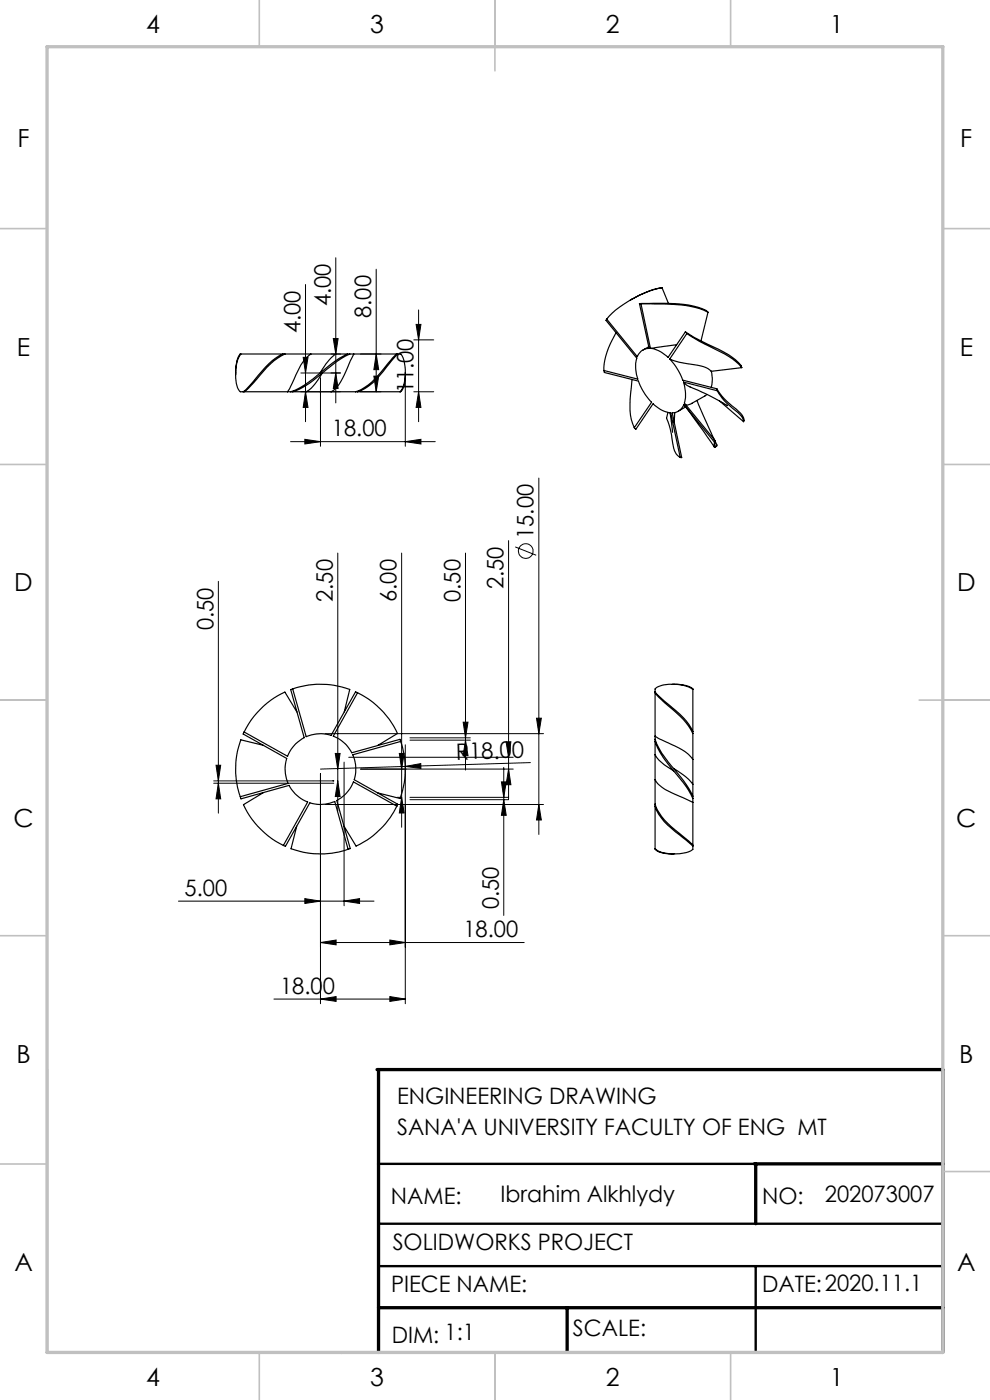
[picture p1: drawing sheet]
<svg xmlns="http://www.w3.org/2000/svg" width="210mm" height="297mm" viewBox="0 0 210 297" stroke-linecap="round" stroke-linejoin="round" font-family="sans-serif">
<g fill="none" stroke="#000" stroke-width=".21">
<path d="M71.2 54.7v30.8M79.8 57.1v26M63.8 79.1h8.4M64.3 75.8h1l-.5 3.3zM64.8 60.4v29.1M70.2 75.1h2M70.7 71.8h1l-.5 3.3zM71.2 79.1l.5 3.3h-1zM76.5 75.1h4.3M79.3 79.8h1l-.5 3.3zM79.8 75.1l.5 3.3h-1zM87.8 72.1h4.2"/>
<path d="M88.3 68.8h1l-.5 3.3zM88.8 65.8v23.7M61.6 93.7h30.7M63.8 83.1h8.4M64.7 93.2l3.3 .5-3.3 .5zM64.8 83.1l.5 3.3h-1zM68 80.1v14.6M76.5 83.1h4.3M86 93.7l3.3-.5v1zM86 80.1v14.6M87.8 83.1h4.2M88.8 83.1l.5 3.3h-1z"/>
<path d="M71.6 117.3v54.7M85.2 117.3v58.2M98.7 117.3v46.1M107.9 114.7v54.8M109.3 116l4.4 1.8M114.3 101.4v75.6M46.3 123.3v49.2M69 155.6h46.3M71.1 159.8h1l-.5 3.4zM84.7 159.8h1l-.5 3.4zM86 158v54.9M87 156.5h12.8"/>
<path d="M87 157h12.8M98.2 153.2h1.1l-.6 3.3zM98.7 157l.6 3.3h-1.1zM107.4 157.4h1l-.5 3.3zM113.8 152.4h1l-.5 3.2zM45.3 166.2h25.5M45.3 165.7h25.5M45.8 162.3h1l-.5 3.4zM46.3 166.2l.5 3.3h-1zM68 164.1v48.8M69 170.7h46.3M71.6 165.7l.5 3.3h-1z"/>
<path d="M73 161.7v30.5M74 160.7h34.9M76.5 163.2h32.4M84.2 169.2h.8M85.2 169.2l.5 3.3h-1zM86 162.6l3.3-.6v1zM86 162.6l-18 .6M87 169.2h20.9M87 169.6h20.9M106.4 165.9h1l-.5 3.3zM106.9 169.6l.5 3.4h-1zM106.9 162.8v31.4"/>
<path d="M107.9 163.2l.5 3.3h-1zM112.5 161.8l-26.5 .8M114.3 170.7l.5 3.3h-1zM37.9 191.2h41.4M64.7 190.6l3.3 .6-3.3 .5zM68 200l3.3-.6v1zM68 200h43.2M73 191.2l3.3-.6v1.1zM82.7 199.4l3.3 .6-3.3 .4zM58.1 211.9h27.9M68 211.9l3.3-.5v1zM82.7 211.4l3.3 .5-3.3 .5z"/>
<circle cx="111.5" cy="116.9" r="1.56"/>
</g>
<path d="M80.3 246.9h80M80.3 259.6h119.7M80.3 268.6h119.7M160.3 268.6v18.3M72.5 286.9v.1" fill="none" stroke="#000" stroke-width=".5"/>
<path d="M80 226.9h120v60M80.3 226.9v60M160 246.9h40M160.3 246.9v12.7M80.3 277.4h119.7M120.3 277.4v9.5" fill="none" stroke="#000" stroke-width=".7"/>
<g fill="none" stroke="#c0c0c0" stroke-width=".35">
<path d="M55 0v10M105 0v15M155 0v10M0 48.5h10M200 48.5h10M0 98.5h10M200 98.5h10M0 148.5h10M195 148.5h15M0 198.5h10M200 198.5h10M0 246.9h10"/>
<path d="M200 248.5h10M55 287v10M105 287v10M155 287v10"/>
</g>
<path d="M10 226.9v60.1" fill="none" stroke="#c0c0c0" stroke-width=".5"/>
<path d="M10 9.9h190v277h-190z" fill="none" stroke="#c0c0c0" stroke-width=".7"/>
<g fill="#000">
<path d="M86 162.6l3.3-.6v1z"/>
<path d="M106.4 165.9h1l-.5 3.3zM106.9 169.6l.5 3.4h-1zM98.2 153.2h1.1l-.6 3.3zM98.7 157l.6 3.3h-1.1zM107.4 157.4h1l-.5 3.3zM107.9 163.2l.5 3.3h-1zM79.8 75.1l.5 3.3h-1zM79.3 79.8h1l-.5 3.3zM70.7 71.8h1l-.5 3.3zM71.2 79.1l.5 3.3h-1z"/>
<path d="M114.3 170.7l.5 3.3h-1zM113.8 152.4h1l-.5 3.2zM46.3 166.2l.5 3.3h-1zM45.8 162.3h1l-.5 3.4zM71.6 165.7l.5 3.3h-1zM71.1 159.8h1l-.5 3.4zM85.2 169.2l.5 3.3h-1zM84.7 159.8h1l-.5 3.4zM64.8 83.1l.5 3.3h-1zM64.3 75.8h1l-.5 3.3zM88.8 83.1l.5 3.3h-1zM88.3 68.8h1l-.5 3.3z"/>
<path d="M82.7 199.4l3.3 .6-3.3 .4zM68 200l3.3-.6v1zM73 191.2l3.3-.6v1.1zM64.7 190.6l3.3 .6-3.3 .5zM82.7 211.4l3.3 .5-3.3 .5zM68 211.9l3.3-.5v1zM86 93.7l3.3-.5v1zM64.7 93.2l3.3 .5-3.3 .5z"/>
</g>
<g fill="none" stroke="#000" stroke-width=".25">
<path d="M51.1 75.1a8.7 8.7 0 0 0-.4 7.8l.3 .2h.6M51.1 75.1h-.1a5.8 5.8 0 0 0-1 4.4M51.1 75.1h8.9M60 75.1a16.2 16.2 0 0 0-5.8 5.3l-2 2.2-.6 .5M60 75.1h.4M60.4 75.1a16.9 16.9 0 0 0-5.9 5.3l-1.8 2-.9 .7M60.4 75.1h5.5M65.9 75.1a9.7 9.7 0 0 0-3.1 4.4l-1.8 3.6M65.9 75.1h5.3M68.3 79.2a10 10 0 0 1-3.4 3.9M68.4 79.2h-.1M71.2 75.1a13.4 13.4 0 0 0-3.4 4.1"/>
<path d="M71.2 75.1h2.5M73.7 75.1a30.8 30.8 0 0 0-7.3 5.3l-2.8 1.9-1.9 .8h.4M73.7 75.1h.5M74.2 75.1a36.4 36.4 0 0 0-7.8 5.7l-2.3 1.4-2 .9M74.2 75.1h.8M75 75.1l-.7 1.5a19.9 19.9 0 0 1-3.3 6l-.8 .5M75 75.1h9.1M84.1 75.1l-.8 .8a40 40 0 0 1-5.2 5.8l-1.4 .9-1.3 .5M84.1 75.1h.2M84.3 75.1l-.8 .9a36.3 36.3 0 0 1-5.2 5.8l-1.6 1-.9 .3M84.3 75.1h.7a8.5 8.5 0 0 1 .2 7.7l-.4 .3M86 79.1a4.8 4.8 0 0 1-1.1 4h-.1"/>
<path d="M128.1 78.6l.1 .4 7.2 1.9a12.6 12.6 0 0 0 2.8 4.4l-3.7 5.4M128.7 67.7l-.1 .3 6.5 8a7.3 7.3 0 0 0 .2 4.4l-7.2-1.8M130.7 70.6a16 16 0 0 0-2.6 8M135.6 64.4l2.1 9.5a2.6 2.6 0 0 0-2.5 1.8l-6.5-8M135.6 64.4h.4M135.6 64.4h2a35.5 35.5 0 0 1 10.5 .8l1.8 .7 .3 .3M136 64.4l2.8 .1a28.4 28.4 0 0 1 10.5 1.3l.9 .4M136 64.4l2 9.5M137.6 73.6l-1.2 .7M140.4 61.1a22.3 22.3 0 0 0-11.7 6.6M140.4 61.1h-.1a15.9 15.9 0 0 0-6.6 2.6M140.4 61.1l1.4 3.2"/>
<path d="M142.1 76.2a13.2 13.2 0 0 1 2.7 4.4l7.2 1.9M142.1 76.2a27.9 27.9 0 0 0 6.5 1.4l1.3 .4 1 .8M143.5 73.1l-5.5 .8M145.4 70.4l-3.7 5.4a6.5 6.5 0 0 0-3.7-1.9M145.4 70.4l.3 .4M145.4 70.4a62.2 62.2 0 0 0 8.1 4.3 7.6 7.6 0 0 1 3.8 3.1v.2M145.7 70.8a62.1 62.1 0 0 0 8 4.3l1.7 1.1 1.9 1.8M145.7 70.8l-3.6 5.4M150.2 66.2l-1.5 6.1M150.9 78.8a6.8 6.8 0 0 1 0 3.4M157.3 78l-6.4 .8M51.6 83.1h.2"/>
<path d="M51.8 83.1h9.2M61 83.1h.6M62.1 83.1h2.8M64.9 83.1h5.3M70.2 83.1h5.2M75.4 83.1h.4M75.8 83.1h9M134.1 80.5a28.4 28.4 0 0 0-.2 8.5l.6 1.7M134.5 90.7l.4 .4 3.6-5.4a6.3 6.3 0 0 0 3.8 1.9l2 9.4M141.7 87.5l-.3 1.2a25 25 0 0 1 1.5 6.4l.5 1.2 .9 .7M142.1 87.6l.6 4.1M143.2 87.5l-.2 2.2"/>
<path d="M145 81.1a7.1 7.1 0 0 0 3.1 1.7l2.2 1 4 2.2M145 81.1a7.7 7.7 0 0 1 .2 4.4l6.5 8M145 81.1l7.2 1.8M145.1 85.8l6.4 9M145.1 85.8a2.74 2.74 0 0 1-2.5 1.8l2 9.5-.3-.1M145.1 85.8l6.5 8M145.5 86.3l-1.6 .9M147.8 84.9l3.8 8.4M150 83.7l-3.4 2-1.1 .2M151.6 93.8l-.1 1 .1 .1 .4-.2M151.7 93.6l.4 .8M151.7 93.5l-.1 .3"/>
<path d="M151.7 93.5v1.1l.3 .1v-.3M152 82.5l.2 .4M152 82.5a17.8 17.8 0 0 0 4.6 4.7 2.14 2.14 0 0 1 1.2 2.1l-.1 .2M152.2 82.9a14.2 14.2 0 0 0 4.4 4.7l.3 .3a2.3 2.3 0 0 1 .8 1.6M152.6 85.1l5.1 4.4M51.8 155.3l-.2 .4 9.2 5.2a7.9 7.9 0 0 0 .3 5.3l-10.1 2.8M55.8 158.1l-4.7-1.2a18 18 0 0 0-.1 12.1M62.1 146.2a17.8 17.8 0 0 1 12.1 .1l-1.2 4.7M62.1 146.2l-.4 .1 2.8 10.2a7.6 7.6 0 0 0-3.5 3.9l-9.2-5.1M62.1 146.2l2.8 10.1a7.9 7.9 0 0 1 5.3-.3l5.2-9.2 .4 .2M63 151l-2.6-4.2a17.9 17.9 0 0 0-8.6 8.5M75.8 147a18.2 18.2 0 0 1 8.5 8.6l-4.2 2.5"/>
<path d="M75.8 147l-5.1 9.2a7.4 7.4 0 0 1 3.9 3.5l10.2-2.9 .2 .5M85 157.3a17.8 17.8 0 0 1-.1 12.1l-4.8-1.2M85 157.3l-10.2 2.8a7.6 7.6 0 0 1 .3 5.3l9.2 5.2-.1 .4M139 157.3a20.6 20.6 0 0 0 4.7 7.2l1.8 2.3 1.5 2.6M139 156.8a26.8 26.8 0 0 0 5.4 8l1.7 2.5 .9 1.6M139 156.8v.5M139 146.8a33.9 33.9 0 0 0 5.2 4.7l1.4 1.5 1.4 2.2M139 147a37 37 0 0 0 5.1 4.8l2 2.2 .9 1.6M139 146.8v.2M139 156.2l1.4 .8a17.7 17.7 0 0 1 6.2 3.7l.4 .4M139 156.2v.6M139 147v9.2"/>
<path d="M139 157.3v2.8M142.6 145.2a5.5 5.5 0 0 1 4.4 1v.1M147 155.2v.4M147 146.3a8.7 8.7 0 0 0-7.8-.4l-.2 .3v.6M147 146.3v8.9M147 155.6v5.5M51 169l.1 .5 10.2-2.9a7.6 7.6 0 0 0 4 3.5l-5.2 9.2M55.8 168.2l-4.2 2.5a17.9 17.9 0 0 0 8.5 8.6M60.1 179.3l.4 .3 5.2-9.3a7.9 7.9 0 0 0 5.3-.3l2.8 10.2M62.9 175.3l-1.2 4.8a18.1 18.1 0 0 0 12.1 .1M84.2 171a17.9 17.9 0 0 1-8.7 8.5l-2.5-4.2M84.2 171l-9.2-5.1a7.6 7.6 0 0 1-3.6 3.9l2.9 10.2-.5 .2"/>
<path d="M139 160.1a10.4 10.4 0 0 0 3.9 3.4M139 170.6a11.8 11.8 0 0 0 4.3 5.5l3.7 3.2M139 171a11.4 11.4 0 0 0 4.3 5.5l3.7 3M139 170.6v.4M139 165.4a8 8 0 0 0 4.3 3.2l3.7 1.6M139 160.1v5.3M139 165.4v5.2M139 171v9M142.9 163a13.4 13.4 0 0 1 4.1 3.4M147 168.9v.5M147 179.3v.2M147 169.4v.8"/>
<path d="M147 161.1v5.3M147 179.5v.7a8.6 8.6 0 0 1-7.2 .4l-.8-.6M147 166.4v2.5M147 170.2v9.1M139 180v.1a2.72 2.72 0 0 0 2.3 1h1.7"/>
</g>
<g font-size="5.3">
<text x="31" y="7">4</text>
<text x="78.5" y="7">3</text>
<text x="128.5" y="7">2</text>
<text x="176" y="7">1</text>
<text x="3.7" y="31.2">F</text>
<text x="203.7" y="31.2">F</text>
<text x="3.6" y="75.5">E</text>
<text x="203.6" y="75.5">E</text>
<text x="3" y="125.4">D</text>
<text x="203" y="125.4">D</text>
<text x="2.8" y="175.4">C</text>
<text x="202.8" y="175.4">C</text>
<text x="3.5" y="225.5">B</text>
<text x="203.5" y="225.5">B</text>
<text x="3" y="269.7">A</text>
<text x="203" y="269.7">A</text>
<text x="31" y="294">4</text>
<text x="78.5" y="294">3</text>
<text x="128.5" y="294">2</text>
<text x="176" y="294">1</text>
</g>
<g font-size="4.8">
<text x="70.2" y="65" transform="rotate(-90 70.2 65)">4.00</text>
<text x="63.8" y="70.7" transform="rotate(-90 63.8 70.7)">4.00</text>
<text x="78.7" y="67.5" transform="rotate(-90 78.7 67.5)">8.00</text>
<text x="87.7" y="83.4" transform="rotate(-90 87.7 83.4)">11.00</text>
<text x="70.4" y="92.6">18.00</text>
<text x="113.2" y="114.3" transform="rotate(-90 113.2 114.3)">15.00</text>
<text x="106.8" y="125" transform="rotate(-90 106.8 125)">2.50</text>
<text x="70.6" y="127.7" transform="rotate(-90 70.6 127.7)">2.50</text>
<text x="84.1" y="127.7" transform="rotate(-90 84.1 127.7)">6.00</text>
<text x="97.7" y="127.7" transform="rotate(-90 97.7 127.7)">0.50</text>
<text x="45.3" y="133.7" transform="rotate(-90 45.3 133.7)">0.50</text>
<text x="96.7" y="161.2" transform="rotate(-2 96.7 161.2)">R18.00</text>
<text x="39.2" y="190.1">5.00</text>
<text x="105.8" y="192.9" transform="rotate(-90 105.8 192.9)">0.50</text>
<text x="98.3" y="198.8">18.00</text>
<text x="59.4" y="210.8">18.00</text>
<text x="84.2" y="234.1">ENGINEERING DRAWING</text>
<text x="84.2" y="240.7">SANA'A UNIVERSITY FACULTY OF ENG MT</text>
<text x="82.9" y="255.3">NAME:</text>
<text x="106.2" y="254.9">Ibrahim Alkhlydy</text>
<text x="161.7" y="255.3">NO:</text>
<text x="175" y="254.9">202073007</text>
<text x="83.3" y="265.1">SOLIDWORKS PROJECT</text>
<text x="82.9" y="274.2">PIECE NAME:</text>
<text x="161.7" y="274.2">DATE:2020.11.1</text>
<text x="83.1" y="284.8">DIM: 1:1</text>
<text x="121.5" y="283.4">SCALE:</text>
</g>
</svg>
